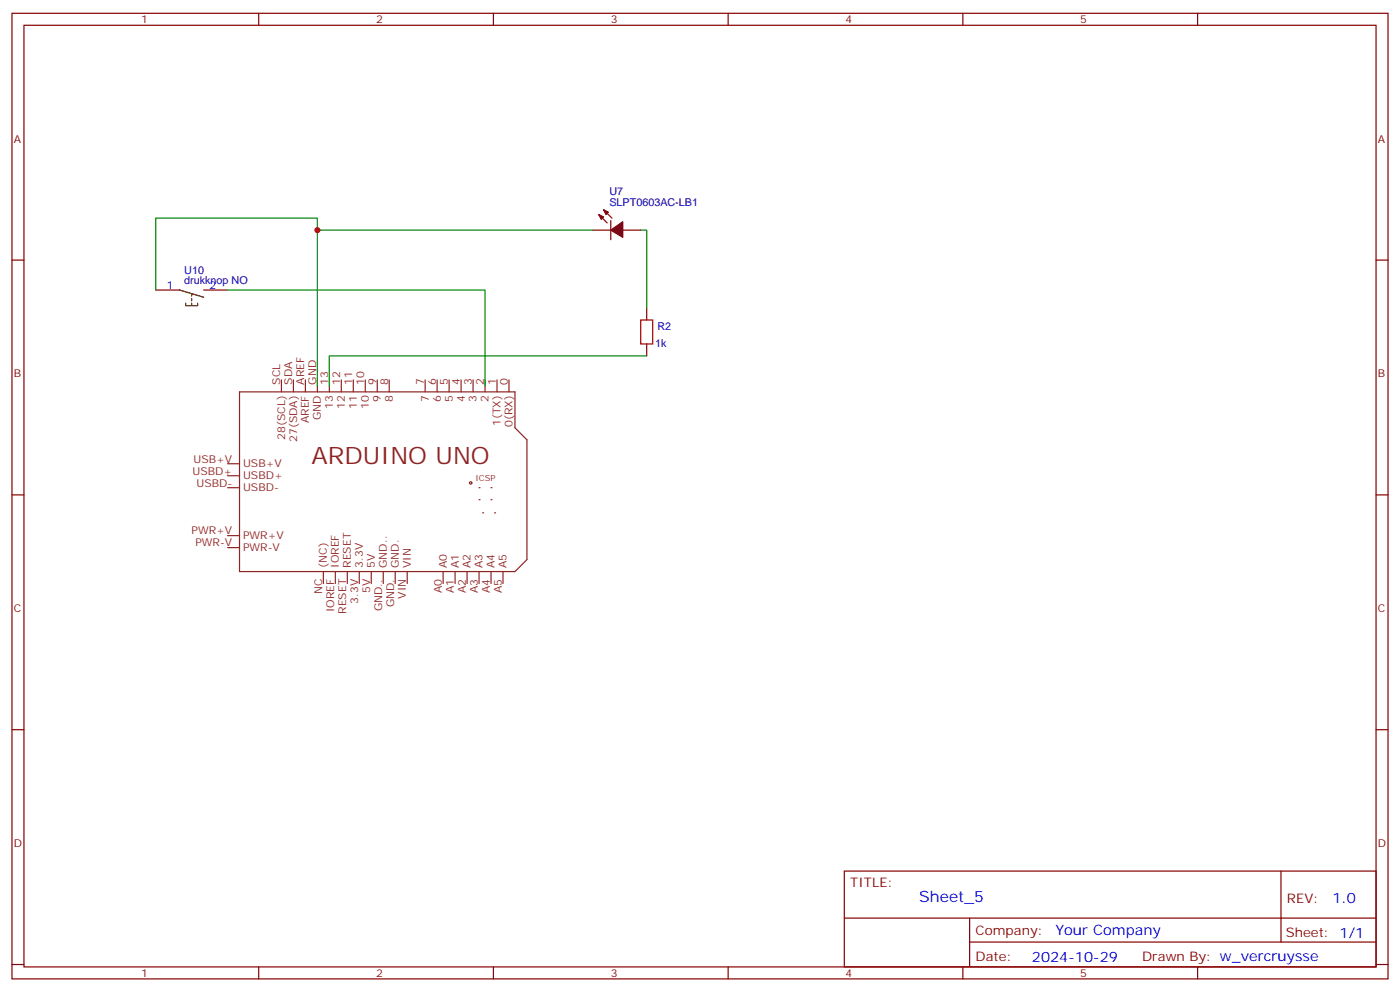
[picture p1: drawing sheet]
<svg xmlns="http://www.w3.org/2000/svg" width="412mm" height="292mm" viewBox="0 0 412 292" stroke-linecap="round" stroke-linejoin="round" font-family="sans-serif">
<g fill="none" stroke="#870000" stroke-width=".35">
<path d="M3.5 3.9h405.4v284.4h-405.4zM7.1 7.4h398.2v277.3h-398.2zM76.2 3.9v3.5M145.3 3.9v3.5M214.5 3.9v3.5M283.6 3.9v3.5M352.8 3.9v3.5M3.5 76.6h3.6M405.3 76.6h3.6M3.5 145.7h3.6M405.3 145.7h3.6M3.5 214.9h3.6"/>
<path d="M405.3 214.9h3.6M248.7 256.5h156.6v28.2h-156.6zM377.3 256.5v20.9M248.7 270.4h156.5M285.6 277.4h119.6M285.6 270.4v14.1M3.5 284h3.6M76.2 284.7v3.6M145.3 284.7v3.6M214.5 284.7v3.6M283.6 284.7v3.6M352.8 284.7v3.6"/>
<path d="M405.3 284h3.6"/>
</g>
<g fill="none" stroke="#8c2424" stroke-width=".35">
<path d="M70.6 115.4h81.1v10.6l3.5 3.5v35.3l-3.5 3.5h-81.1z"/>
<circle cx="138.6" cy="142.2" r=".35"/>
</g>
<g fill="#8c2424">
<circle cx="141.1" cy="143.6" r=".18"/>
<circle cx="141.1" cy="147.1" r=".18"/>
<circle cx="142.2" cy="151" r=".18"/>
<circle cx="145.7" cy="151" r=".18"/>
<circle cx="144.6" cy="147.1" r=".18"/>
<circle cx="144.6" cy="143.6" r=".18"/>
</g>
<g fill="none" stroke="#8c2424" stroke-width=".35">
<path d="M82.9 111.9v3.5M86.4 111.9v3.5M90 111.9v3.5M93.5 111.9v3.5M97 111.9v3.5M100.5 111.9v3.5M104.1 111.9v3.5M107.6 111.9v3.5M111.1 111.9v3.5M114.7 111.9v3.5M125.2 111.9v3.5M128.8 111.9v3.5"/>
<path d="M132.3 111.9v3.5M135.8 111.9v3.5M139.3 111.9v3.5M142.9 111.9v3.5M146.4 111.9v3.5M149.9 111.9v3.5M67 136.6h3.6M67 140.1h3.6M67 143.6h3.6M67 157.7h3.6M67 161.3h3.6M95.2 168.3v3.5"/>
<path d="M98.8 168.3v3.5M102.3 168.3v3.5M105.8 168.3v3.5M109.4 168.3v3.5M112.9 168.3v3.5M116.4 168.3v3.5M119.9 168.3v3.5M130.5 168.3v3.5M134.1 168.3v3.5M137.6 168.3v3.5M141.1 168.3v3.5M144.6 168.3v3.5"/>
<path d="M148.2 168.3v3.5"/>
</g>
<g fill="#870000" stroke="#870000" stroke-width=".35">
<path d="M176.4 63.2l1.4 .7-.7 .7z"/>
<path d="M177.8 61.8l1.4 .7-.7 .7z"/>
<path d="M179.9 67.8l3.5-2.5v4.6z"/>
</g>
<path d="M174.6 67.8h5.3M176.4 63.2l2.5 2.5M177.8 61.8l2.5 2.4M179.9 64.9v5.7M183.4 67.8h5.3M45.9 85.4h7M60 85.4h7M190.5 90.7v3.5M190.5 101.3v3.5" fill="none" stroke="#870000" stroke-width=".35"/>
<path d="M93.5 67.8v-3.6h-47.6v21.2M174.6 67.8h-81.1v45.8M188.7 67.8h1.8v22.9M67 85.4h75.9v28.2M190.5 104.8h-93.5v8.8" fill="none" stroke="#008700" stroke-width=".35"/>
<path d="M188.7 94.2h3.6v7.1h-3.6z" fill="none" stroke="#a10000" stroke-width=".35"/>
<path d="M52.9 85.4l7.1 2.1M54.7 89.3v.7h3.5v-.7M56.4 86.5v.7M56.4 87.9v.7M56.4 89.3v.7" fill="none" stroke="#000" stroke-width=".35"/>
<circle cx="93.5" cy="67.8" r=".88" fill="#c00"/>
<text font-size="7.1" fill="#8d2323" x="91.7" y="136.6">ARDUINO UNO</text>
<text font-size="4.6" fill="#00f" x="270.8" y="265.5">Sheet_5</text>
<g font-size="4.2" fill="#00f">
<text x="392.5" y="265.8">1.0</text>
<text x="310.9" y="275.3">Your Company</text>
<text x="304" y="283.1">2024-10-29</text>
</g>
<g font-size="3.9" fill="#800">
<text x="250.5" y="261.1">TITLE:</text>
<text x="379.1" y="265.8">REV:</text>
<text x="287.4" y="275.3">Company:</text>
<text x="378.7" y="275.9">Sheet: 1/1</text>
<text x="287.4" y="283">Date:</text>
<text x="336.4" y="283.1">Drawn By: w_vercruysse</text>
</g>
<g font-size="3.2" fill="#800">
<text x="41.6" y="6.9">1</text>
<text x="110.8" y="6.9">2</text>
<text x="179.9" y="6.9">3</text>
<text x="249.1" y="6.9">4</text>
<text x="318.2" y="6.9">5</text>
<text x="4.1" y="42">A</text>
<text x="405.9" y="42">A</text>
<text x="4.1" y="111.2">B</text>
<text x="405.9" y="111.2">B</text>
<text x="4.1" y="180.3">C</text>
<text x="405.9" y="180.3">C</text>
<text x="4.1" y="249.4">D</text>
<text x="405.9" y="249.4">D</text>
<text x="41.6" y="287.7">1</text>
<text x="110.8" y="287.7">2</text>
<text x="179.9" y="287.7">3</text>
<text x="249.1" y="287.7">4</text>
<text x="318.2" y="287.7">5</text>
</g>
<g font-size="3.2" fill="#000080">
<text x="179.5" y="57.5">U7</text>
<text x="179.5" y="60.7">SLPT0603AC-LB1</text>
<text x="54.3" y="83.6">drukknop NO</text>
<text x="54.3" y="80.6">U10</text>
<text x="193.7" y="97.1">R2</text>
<text x="193" y="102.1">1k</text>
</g>
<g font-size="3.2" fill="#00f">
<text x="49.1" y="85.1">1</text>
<text x="61.7" y="85.1">2</text>
</g>
<g font-size="3.2" fill="#8d2323">
<text x="82.5" y="113.3" transform="rotate(-90 82.5 113.3)">SCL</text>
<text x="86.1" y="113.3" transform="rotate(-90 86.1 113.3)">SDA</text>
<text x="89.6" y="113.3" transform="rotate(-90 89.6 113.3)">AREF</text>
<text x="93.1" y="113.3" transform="rotate(-90 93.1 113.3)">GND</text>
<text x="96.7" y="113.3" transform="rotate(-90 96.7 113.3)">13</text>
<text x="100.2" y="113.3" transform="rotate(-90 100.2 113.3)">12</text>
<text x="103.7" y="113.3" transform="rotate(-90 103.7 113.3)">11</text>
<text x="107.2" y="113.3" transform="rotate(-90 107.2 113.3)">10</text>
<text x="110.8" y="113.3" transform="rotate(-90 110.8 113.3)">9</text>
<text x="114.3" y="113.3" transform="rotate(-90 114.3 113.3)">8</text>
<text x="124.9" y="113.3" transform="rotate(-90 124.9 113.3)">7</text>
<text x="128.4" y="113.3" transform="rotate(-90 128.4 113.3)">6</text>
<text x="131.9" y="113.3" transform="rotate(-90 131.9 113.3)">5</text>
<text x="135.5" y="113.3" transform="rotate(-90 135.5 113.3)">4</text>
<text x="139" y="113.3" transform="rotate(-90 139 113.3)">3</text>
<text x="142.5" y="113.3" transform="rotate(-90 142.5 113.3)">2</text>
<text x="146" y="113.3" transform="rotate(-90 146 113.3)">1</text>
<text x="149.6" y="113.3" transform="rotate(-90 149.6 113.3)">0</text>
<text x="112.2" y="118.5" transform="rotate(-90 112.2 118.5)">9</text>
<text x="115.7" y="118.5" transform="rotate(-90 115.7 118.5)">8</text>
<text x="126.3" y="118.5" transform="rotate(-90 126.3 118.5)">7</text>
<text x="129.8" y="118.5" transform="rotate(-90 129.8 118.5)">6</text>
<text x="133.3" y="118.5" transform="rotate(-90 133.3 118.5)">5</text>
<text x="136.9" y="118.5" transform="rotate(-90 136.9 118.5)">4</text>
<text x="140.4" y="118.5" transform="rotate(-90 140.4 118.5)">3</text>
<text x="143.9" y="118.5" transform="rotate(-90 143.9 118.5)">2</text>
<text x="91" y="124.7" transform="rotate(-90 91 124.7)">AREF</text>
<text x="94.5" y="123.7" transform="rotate(-90 94.5 123.7)">GND</text>
<text x="98.1" y="120.5" transform="rotate(-90 98.1 120.5)">13</text>
<text x="101.6" y="120.5" transform="rotate(-90 101.6 120.5)">12</text>
<text x="105.1" y="120.5" transform="rotate(-90 105.1 120.5)">11</text>
<text x="108.7" y="120.5" transform="rotate(-90 108.7 120.5)">10</text>
<text x="147.5" y="125.5" transform="rotate(-90 147.5 125.5)">1(TX)</text>
<text x="151" y="125.7" transform="rotate(-90 151 125.7)">0(RX)</text>
<text x="84" y="129.5" transform="rotate(-90 84 129.5)">28(SCL)</text>
<text x="87.5" y="130.2" transform="rotate(-90 87.5 130.2)">27(SDA)</text>
<text x="57" y="136.2">USB+V</text>
<text x="71.6" y="137.6">USB+V</text>
<text x="56.7" y="139.7">USBD+</text>
<text x="57.9" y="143.3">USBD-</text>
<text x="71.6" y="141.1">USBD+</text>
<text x="71.6" y="144.7">USBD-</text>
<text x="56.4" y="157.4">PWR+V</text>
<text x="57.6" y="160.9">PWR-V</text>
<text x="71.6" y="158.8">PWR+V</text>
<text x="71.6" y="162.3">PWR-V</text>
<text x="96.3" y="167.3" transform="rotate(-90 96.3 167.3)">(NC)</text>
<text x="99.8" y="167.3" transform="rotate(-90 99.8 167.3)">IOREF</text>
<text x="103.4" y="167.3" transform="rotate(-90 103.4 167.3)">RESET</text>
<text x="106.9" y="167.3" transform="rotate(-90 106.9 167.3)">3.3V</text>
<text x="110.4" y="167.3" transform="rotate(-90 110.4 167.3)">5V</text>
<text x="113.9" y="167.3" transform="rotate(-90 113.9 167.3)">GND..</text>
<text x="117.5" y="167.3" transform="rotate(-90 117.5 167.3)">GND.</text>
<text x="121" y="167.3" transform="rotate(-90 121 167.3)">VIN</text>
<text x="131.6" y="167.3" transform="rotate(-90 131.6 167.3)">A0</text>
<text x="135.1" y="167.3" transform="rotate(-90 135.1 167.3)">A1</text>
<text x="138.6" y="167.3" transform="rotate(-90 138.6 167.3)">A2</text>
<text x="142.2" y="167.3" transform="rotate(-90 142.2 167.3)">A3</text>
<text x="145.7" y="167.3" transform="rotate(-90 145.7 167.3)">A4</text>
<text x="149.2" y="167.3" transform="rotate(-90 149.2 167.3)">A5</text>
<text x="94.9" y="175" transform="rotate(-90 94.9 175)">NC</text>
<text x="105.5" y="177.8" transform="rotate(-90 105.5 177.8)">3.3V</text>
<text x="109" y="174.6" transform="rotate(-90 109 174.6)">5V</text>
<text x="116.1" y="178.9" transform="rotate(-90 116.1 178.9)">GND.</text>
<text x="119.6" y="176.3" transform="rotate(-90 119.6 176.3)">VIN</text>
<text x="130.2" y="174.6" transform="rotate(-90 130.2 174.6)">A0</text>
<text x="133.7" y="174.6" transform="rotate(-90 133.7 174.6)">A1</text>
<text x="137.2" y="174.6" transform="rotate(-90 137.2 174.6)">A2</text>
<text x="140.8" y="174.6" transform="rotate(-90 140.8 174.6)">A3</text>
<text x="144.3" y="174.6" transform="rotate(-90 144.3 174.6)">A4</text>
<text x="147.8" y="174.6" transform="rotate(-90 147.8 174.6)">A5</text>
<text x="98.4" y="180.3" transform="rotate(-90 98.4 180.3)">IOREF</text>
<text x="102" y="180.8" transform="rotate(-90 102 180.8)">RESET</text>
<text x="112.5" y="180" transform="rotate(-90 112.5 180)">GND..</text>
</g>
<text font-size="2.5" fill="#8d2323" x="140.1" y="141.5">ICSP</text>
</svg>
